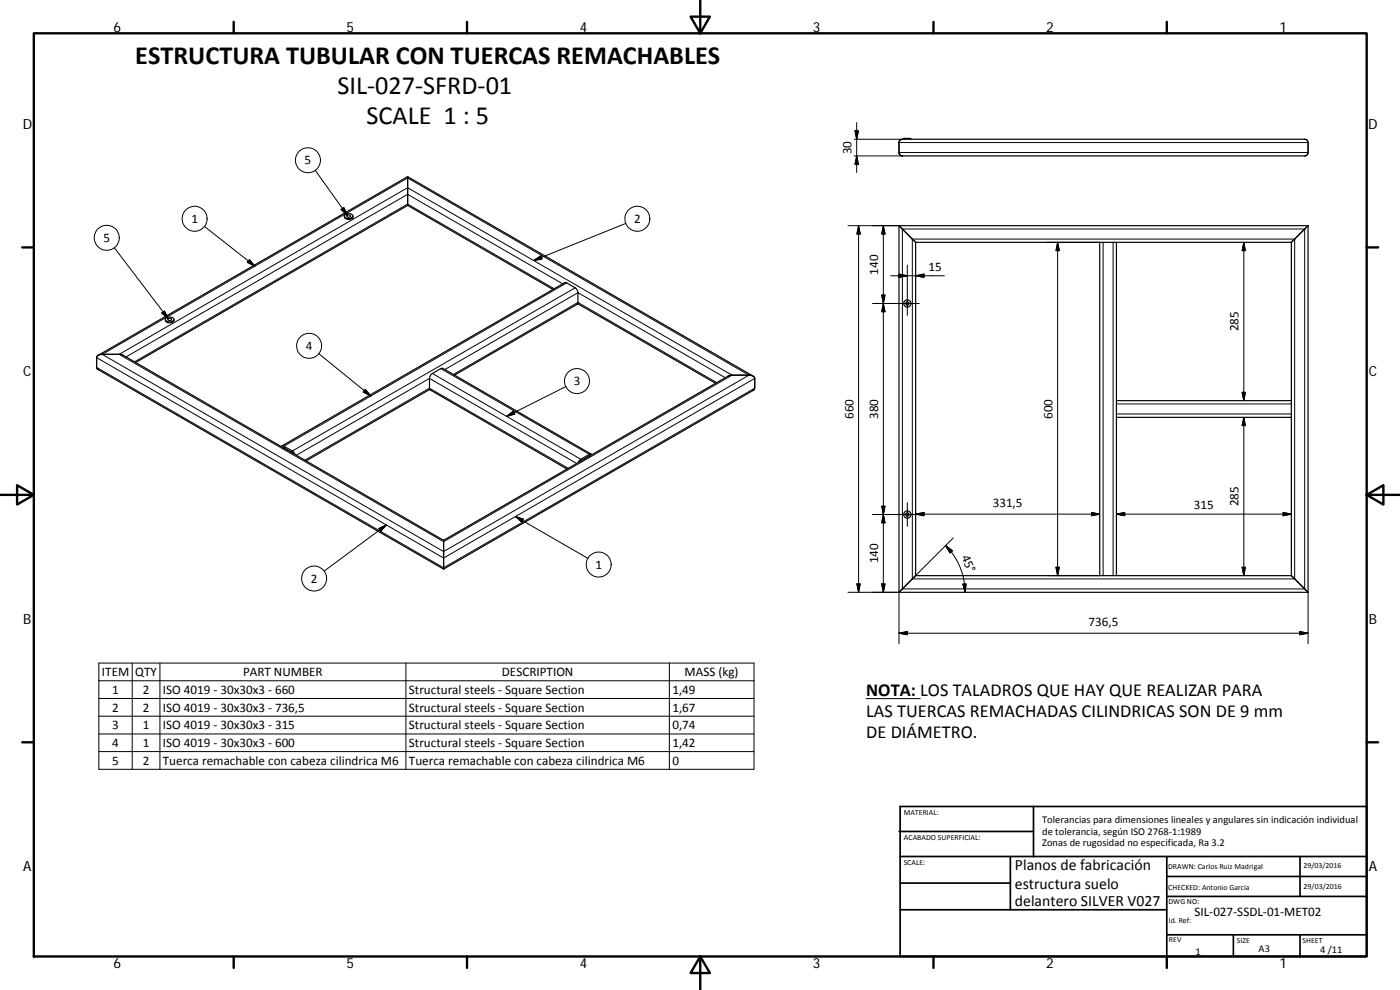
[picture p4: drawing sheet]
<svg xmlns="http://www.w3.org/2000/svg" width="420mm" height="297mm" viewBox="0 0 420 297" stroke-linecap="round" stroke-linejoin="round" font-family="sans-serif">
<g fill="none" stroke="#000" stroke-width=".36">
<path d="M122.3 53l103.7 59.8M122.3 53l-92.8 53.6M122.3 53v8.6M269.8 45.8a1.01 1.01 0 0 0 1 1 1.01 1.01 0 0 1-1-1zM270.8 46.8h120.8M271.2 41.8v-.3h2.2v.3M392.6 42.8a1.01 1.01 0 0 0-1-1h-120.8a.98 .98 0 0 0-1 1v3M392.6 42.8v3a1.05 1.05 0 0 1-1 1M103.3 64.8a1.35 1.35 0 0 0 1.3 1 1.35 1.35 0 0 0 1.3-1M103.4 64.6a1.5 1.5 0 0 1 2.5 .3 1.47 1.47 0 0 1-2.5-.2zM104.2 64.6a.48 .48 0 0 1 .7-.2 .48 .48 0 0 1 .2 .7 .48 .48 0 0 1-.7 .1 .48 .48 0 0 1-.2-.6zM122.3 61.6l-81.6 47.2"/>
<path d="M122.3 61.6l43.7 25.2M269.8 67.7l5 5M269.8 67.7h122.8M269.8 67.7v110M274.8 72.7h55.2M274.8 72.7v100M330 72.7v100M330 72.7h5.1v47.5M335.1 72.7h52.5M387.6 72.7v47.5M392.6 67.7l-5 5M392.6 67.7v110"/>
<path d="M49.6 95.9a1.38 1.38 0 0 0 2.4 .6l.2-.6M49.8 95.4a1.67 1.67 0 0 1 2.4 .4 1.41 1.41 0 0 1-1.3 .8 1.41 1.41 0 0 1-1.3-.8zM50.4 95.7a.52 .52 0 0 1 .7-.2 .52 .52 0 0 1 .2 .6 .58 .58 0 0 1-.6 .1 .58 .58 0 0 1-.3-.5zM173.4 91.1l41.3 23.9M129 116.8l-37.1 21.5M136.4 112.6l36.8-21.3 .2-.4v-3.1l-.3-.9-3-2-.7-.1-84.8 49M226 117.2l-92.9 53.6M226.5 113.5v3l-.5 .7M226.5 113.5a1.48 1.48 0 0 0-1.7-.9h-5.4l-.9 .2-85.4 49.3M84.4 134l.7-.2 2.6 1.5 .8 1.1M85 134.3l3 1.7M177.1 136.8l-3 1.7"/>
<path d="M177.5 136.3l-44.6-25.8-.6 .1-2.5 1.5-.6 .5-.3 .9 .1 3.4 41.2 23.8M177.6 136.4l-.3-.2-.4 .1-2.8 1.6-.6 .9M335.1 125.2v47.5M335.1 120.2v5M335.1 120.2h52.5M387.6 120.2v5h-52.5M387.6 125.2v47.5M133.1 167.4v3.4M133.1 162.1l-96.1-55.5-.9-.3h-5.4a1.58 1.58 0 0 0-1.7 1v2.9l.5 .7 103.6 59.9M133.1 162.1v5.3M269.8 177.7h122.8M274.8 172.7l-5 5"/>
<path d="M274.8 172.7h55.2M330 172.7h5.1M335.1 172.7h52.5M387.6 172.7l5 5"/>
<circle cx="272.3" cy="91" r="1.09"/>
<circle cx="272.3" cy="91" r=".5"/>
<circle cx="272.3" cy="154.4" r="1.09"/>
<circle cx="272.3" cy="154.4" r=".5"/>
</g>
<g fill="none" stroke="#000" stroke-width=".3">
<path d="M256.6 39.3h1l-.5 2.5zM257.1 36.8v15M94.6 51.1l9.6 13.5M256.3 41.8h14.5M256.3 46.8h14.5M257.1 46.8l.5 2.5h-1zM269.8 42.8h122.8M269.8 45.8h122.8M34.3 74.3l16.2 21.3M61.4 67.9l15.1 12M74.8 77.9l1.7 2-2.3-1.2zM102.4 62.8l.8-.5 1 2.3z"/>
<path d="M160.2 78.2l2.1-1.4 .4 .9zM187.8 67l-27.6 11.2M254.5 67.7h15.3M257.7 67.7v110M257.7 67.7l.5 2.5h-1zM265.1 67.7v110M265.1 67.7l.5 2.5h-1zM270.8 68.7h120.8v108h-120.8zM272.3 79.6v15M273.8 71.7h114.7v102h-114.7zM314.2 72.7h15.8M317.4 72.7v100"/>
<path d="M317.4 72.7l.5 2.5h-1zM331.1 72.7v100M334.1 72.7v100M373.3 72.7l.4 2.5h-.9zM373.3 72.7v47.5M48.6 93.9l.8-.6 1.1 2.3zM166.3 86.6l-44-25.4-81.9 47.4M168.9 85.2l-46.6-26.9-84.5 48.8M170.1 84.9l-84.9 49M172.6 86.4l-84.9 48.9M261.9 91.1h14M264.6 88.5h1l-.5 2.6z"/>
<path d="M265.1 91.1l.5 2.4h-1zM267.3 82.7h16.1M269.8 82.2l2.5 .5-2.5 .5zM274.8 82.7l2.5-.5v1zM29 107.3l104.1 60.1 93.4-53.9M29 110.2l104.1 60.1 93.4-53.8M30.7 106.3l91.6-52.9 102.5 59.2-91.7 52.9zM35.8 106.3l86.5-50 97.4 56.3-86.6 49.9zM95.7 106.1l15.6 12.7M109.7 116.8l1.6 2-2.3-1.2zM129.8 112.1l44.5 25.7M132.3 110.6l44.6 25.7"/>
<path d="M133.5 110.9l39.9-23.1 44.2 25.5M136 112.4l37.4-21.7 41.7 24.1M169.8 116l-17.8 8.9M372.8 117.7h.9l-.4 2.5zM85.2 134.4h-.1M87.7 135.8v.1M89 136.6l39.9-23.1 44.2 25.6M91.5 138.1l37.4-21.6 41.6 24M152 124.9l2-1.5 .5 .8zM174.3 138.3h.1M176.9 136.8h.1M335.1 124.2h52.5"/>
<path d="M335.1 121.2h52.5M373.3 125.2l.4 2.5h-.9zM373.3 125.2v47.5M113.7 158.6l2.3-1.1-1.7 1.9zM116 157.5l-18.7 13.9M154.7 155l21.7 12.5M154.7 155l2.4 .8-.5 .9zM261.9 154.4h14M264.6 151.9h1l-.5 2.5zM265.1 154.4l.5 2.5h-1zM272.3 150.8v7.1M274.8 154.3l2.5-.5v.9z"/>
<path d="M274.8 154.3h55.2M327.6 153.8l2.4 .5-2.4 .4zM335.1 154.3l2.4-.5v.9zM335.1 154.3h52.5M385.1 153.8l2.5 .5-2.5 .4zM254.5 177.7h15.3v15.5M257.2 175.2h1l-.5 2.5zM264.6 175.2h1l-.5 2.5zM283.8 163.7a19.8 19.8 0 0 1 5.8 14M283.8 163.7l2 1.5-.7 .7zM286.1 161.4l-12.3 12.3M289 175.3l1-.1-.4 2.5z"/>
<path d="M314.2 172.7h15.8M316.9 170.2h1l-.5 2.5zM372.8 170.2h.9l-.4 2.5zM392.6 177.7v15.5M29.7 198.9h196.6v31.9h-196.6zM39.7 198.9v31.9M48 198.9v31.9M121.8 198.9v31.9M200.9 198.9v31.9M269.8 190l2.5-.5v1zM269.8 190h122.8M390 189.5l2.6 .5-2.6 .5z"/>
<path d="M29.7 204.3h196.6M29.7 209.6h196.6M29.7 214.9h196.6M260 209.6h16.2M29.7 220.2h196.6M29.7 225.5h196.6"/>
<circle cx="92.4" cy="48.1" r="3.8"/>
<circle cx="32" cy="71.4" r="3.8"/>
<circle cx="58.4" cy="65.6" r="3.7"/>
<circle cx="191.3" cy="65.6" r="3.8"/>
<circle cx="92.8" cy="103.8" r="3.7"/>
<circle cx="173.2" cy="114.3" r="3.7"/>
<circle cx="94.3" cy="173.6" r="3.7"/>
<circle cx="179.7" cy="169.4" r="3.7"/>
</g>
<g fill="none" stroke="#000" stroke-width=".71">
<path d="M10.1 10h400.1v277h-400.1zM70.1 6.6v3.4M140.2 6.6v3.4M207.3 5h5.8l-2.9 5zM210.2 0v10M280.2 6.6v3.4M350.2 6.6v3.4M6.7 74.2h3.4M410.2 74.2h3.4M.2 148.5h9.9M5.1 145.6l5 2.9-5 2.9zM410.2 148.5l5-2.9v5.8z"/>
<path d="M410.2 148.5h9.9M6.7 222.7h3.4M410.2 222.7h3.4M70.1 287v3.4M140.2 287v3.4M210.2 287l2.9 5h-5.8zM210.2 287v10M280.2 287v3.4M350.2 287v3.4"/>
</g>
<g fill="none" stroke="#000" stroke-width=".51">
<path d="M269.8 249.5h40.4M270.1 257h140.1M270.1 242h140.1v45h-140.1zM303.2 257v16M310.2 242v15M350.2 257v30M390.2 257v12M270.1 273h80.1M270.1 265h33.1M350.2 269h60M350.2 263h60M350.2 280.5h60"/>
<path d="M370.2 280.5v6.5M390.2 280.5v6.5"/>
</g>
<g fill="#000" stroke="#000" stroke-width=".3">
<path d="M256.6 39.3h1l-.5 2.5zM257.1 46.8l.5 2.5h-1zM74.8 77.9l1.7 2-2.3-1.2zM102.4 62.8l.8-.5 1 2.3zM160.2 78.2l2.1-1.4 .4 .9zM257.7 67.7l.5 2.5h-1zM265.1 67.7l.5 2.5h-1zM317.4 72.7l.5 2.5h-1zM373.3 72.7l.4 2.5h-.9zM48.6 93.9l.8-.6 1.1 2.3zM264.6 88.5h1l-.5 2.6zM265.1 91.1l.5 2.4h-1z"/>
<path d="M269.8 82.2l2.5 .5-2.5 .5zM274.8 82.7l2.5-.5v1zM109.7 116.8l1.6 2-2.3-1.2zM372.8 117.7h.9l-.4 2.5zM152 124.9l2-1.5 .5 .8zM373.3 125.2l.4 2.5h-.9zM113.7 158.6l2.3-1.1-1.7 1.9zM154.7 155l2.4 .8-.5 .9zM264.6 151.9h1l-.5 2.5zM265.1 154.4l.5 2.5h-1zM274.8 154.3l2.5-.5v.9zM327.6 153.8l2.4 .5-2.4 .4z"/>
<path d="M335.1 154.3l2.4-.5v.9zM385.1 153.8l2.5 .5-2.5 .4zM257.2 175.2h1l-.5 2.5zM264.6 175.2h1l-.5 2.5zM283.8 163.7l2 1.5-.7 .7zM289 175.3l1-.1-.4 2.5zM316.9 170.2h1l-.5 2.5zM372.8 170.2h.9l-.4 2.5zM269.8 190l2.5-.5v1zM390 189.5l2.6 .5-2.6 .5z"/>
</g>
<g font-size="7.9">
<text x="40.6" y="19.3">ESTRUCTURA TUBULAR CON TUERCAS REMACHABLES</text>
<text x="101.3" y="28.3">SIL‐027‐SFRD‐01</text>
<text x="110" y="37.3">SCALE 1 : 5</text>
</g>
<g font-size="5.5">
<text x="260" y="208.8">NOTA: LOS TALADROS QUE HAY QUE REALIZAR PARA</text>
<text x="260" y="215.1">LAS TUERCAS REMACHADAS CILINDRICAS SON DE 9 mm</text>
<text x="260" y="221.4">DE DIÁMETRO.</text>
</g>
<g font-size="4.7">
<text x="304.6" y="261.2">Planos de fabricación</text>
<text x="304.6" y="266.6">estructura suelo</text>
<text x="304.6" y="272">delantero SILVER V027</text>
</g>
<g font-size="4.2">
<text x="34" y="9.6">6</text>
<text x="104" y="9.6">5</text>
<text x="174" y="9.6">4</text>
<text x="244" y="9.6">3</text>
<text x="314" y="9.6">2</text>
<text x="384" y="9.6">1</text>
<text x="6.8" y="38.7">D</text>
<text x="410.6" y="38.7">D</text>
<text x="7" y="112.9">C</text>
<text x="410.8" y="112.9">C</text>
<text x="7" y="187.1">B</text>
<text x="410.8" y="187.1">B</text>
<text x="7" y="261.3">A</text>
<text x="410.8" y="261.3">A</text>
<text x="34" y="290.4">6</text>
<text x="104" y="290.4">5</text>
<text x="174" y="290.4">4</text>
<text x="244" y="290.4">3</text>
<text x="314" y="290.4">2</text>
<text x="384" y="290.4">1</text>
</g>
<g font-size="3.9">
<text x="255.5" y="46.3" transform="rotate(-90 255.5 46.3)">30</text>
<text x="91.4" y="49.3">5</text>
<text x="57.4" y="66.9">1</text>
<text x="190.3" y="66.9">2</text>
<text x="31" y="72.6">5</text>
<text x="263.5" y="82.4" transform="rotate(-90 263.5 82.4)">140</text>
<text x="278.6" y="81.2">15</text>
<text x="371.7" y="99.5" transform="rotate(-90 371.7 99.5)">285</text>
<text x="91.8" y="105">4</text>
<text x="172.2" y="115.6">3</text>
<text x="256.1" y="125.7" transform="rotate(-90 256.1 125.7)">660</text>
<text x="263.5" y="125.7" transform="rotate(-90 263.5 125.7)">380</text>
<text x="315.8" y="125.7" transform="rotate(-90 315.8 125.7)">600</text>
<text x="297.9" y="152.2">331,5</text>
<text x="358.3" y="152.7">315</text>
<text x="371.7" y="151.9" transform="rotate(-90 371.7 151.9)">285</text>
<text x="288.5" y="167" transform="rotate(68 288.5 167)">45°</text>
<text x="178.7" y="170.6">1</text>
<text x="263.5" y="169" transform="rotate(-90 263.5 169)">140</text>
<text x="93.3" y="174.8">2</text>
<text x="326.7" y="187.9">736,5</text>
<text x="30.6" y="202.8">ITEM</text>
<text x="40.6" y="202.9">QTY</text>
<text x="73" y="202.8">PART NUMBER</text>
<text x="150.6" y="202.9">DESCRIPTION</text>
<text x="205.5" y="203">MASS (kg)</text>
<text x="33.7" y="208.2">1</text>
<text x="42.9" y="208.2">2</text>
<text x="48.9" y="208.2">ISO 4019 ‐ 30x30x3 ‐ 660</text>
<text x="122.7" y="208.2">Structural steels ‐ Square Section</text>
<text x="201.8" y="208.2">1,49</text>
<text x="33.7" y="213.5">2</text>
<text x="42.9" y="213.5">2</text>
<text x="48.9" y="213.5">ISO 4019 ‐ 30x30x3 ‐ 736,5</text>
<text x="122.7" y="213.6">Structural steels ‐ Square Section</text>
<text x="201.8" y="213.5">1,67</text>
<text x="33.7" y="218.8">3</text>
<text x="42.9" y="218.8">1</text>
<text x="48.9" y="218.8">ISO 4019 ‐ 30x30x3 ‐ 315</text>
<text x="122.7" y="218.9">Structural steels ‐ Square Section</text>
<text x="201.8" y="218.8">0,74</text>
<text x="33.7" y="224.1">4</text>
<text x="42.9" y="224.1">1</text>
<text x="48.9" y="224.1">ISO 4019 ‐ 30x30x3 ‐ 600</text>
<text x="122.7" y="224.2">Structural steels ‐ Square Section</text>
<text x="201.8" y="224.1">1,42</text>
<text x="33.7" y="229.4">5</text>
<text x="42.9" y="229.4">2</text>
<text x="48.9" y="229.5">Tuerca remachable con cabeza cilindrica M6</text>
<text x="122.7" y="229.5">Tuerca remachable con cabeza cilindrica M6</text>
<text x="201.8" y="229.4">0</text>
<text x="358.5" y="274.9">SIL‐027‐SSDL‐01‐MET02</text>
</g>
<g font-size="3.1">
<text x="312.8" y="246.8">Tolerancias para dimensiones lineales y angulares sin indicación individual</text>
<text x="312.8" y="250.4">de tolerancia, según ISO 2768‐1:1989</text>
<text x="312.8" y="254">Zonas de rugosidad no especificada, Ra 3.2</text>
<text x="358.7" y="286.4">1</text>
<text x="377.7" y="285.6">A3</text>
<text x="396.2" y="285.9">4 /11</text>
</g>
<g font-size="2.4">
<text x="271.2" y="244.4">MATERIAL:</text>
<text x="271.3" y="251.9">ACABADO SUPERFICIAL:</text>
<text x="271.2" y="259.7">SCALE:</text>
<text x="350.6" y="260.8">DRAWN: Carlos Ruiz Madrigal</text>
<text x="391.2" y="260.6">29/03/2016</text>
<text x="350.6" y="267">CHECKED: Antonio Garcia</text>
<text x="391.2" y="266.6">29/03/2016</text>
<text x="350.7" y="271.4">DWG NO:</text>
<text x="350.8" y="276.8">Id. Ref:</text>
<text x="350.8" y="282.8">REV</text>
<text x="371.2" y="282.9">SIZE</text>
<text x="390.9" y="282.9">SHEET</text>
</g>
</svg>
